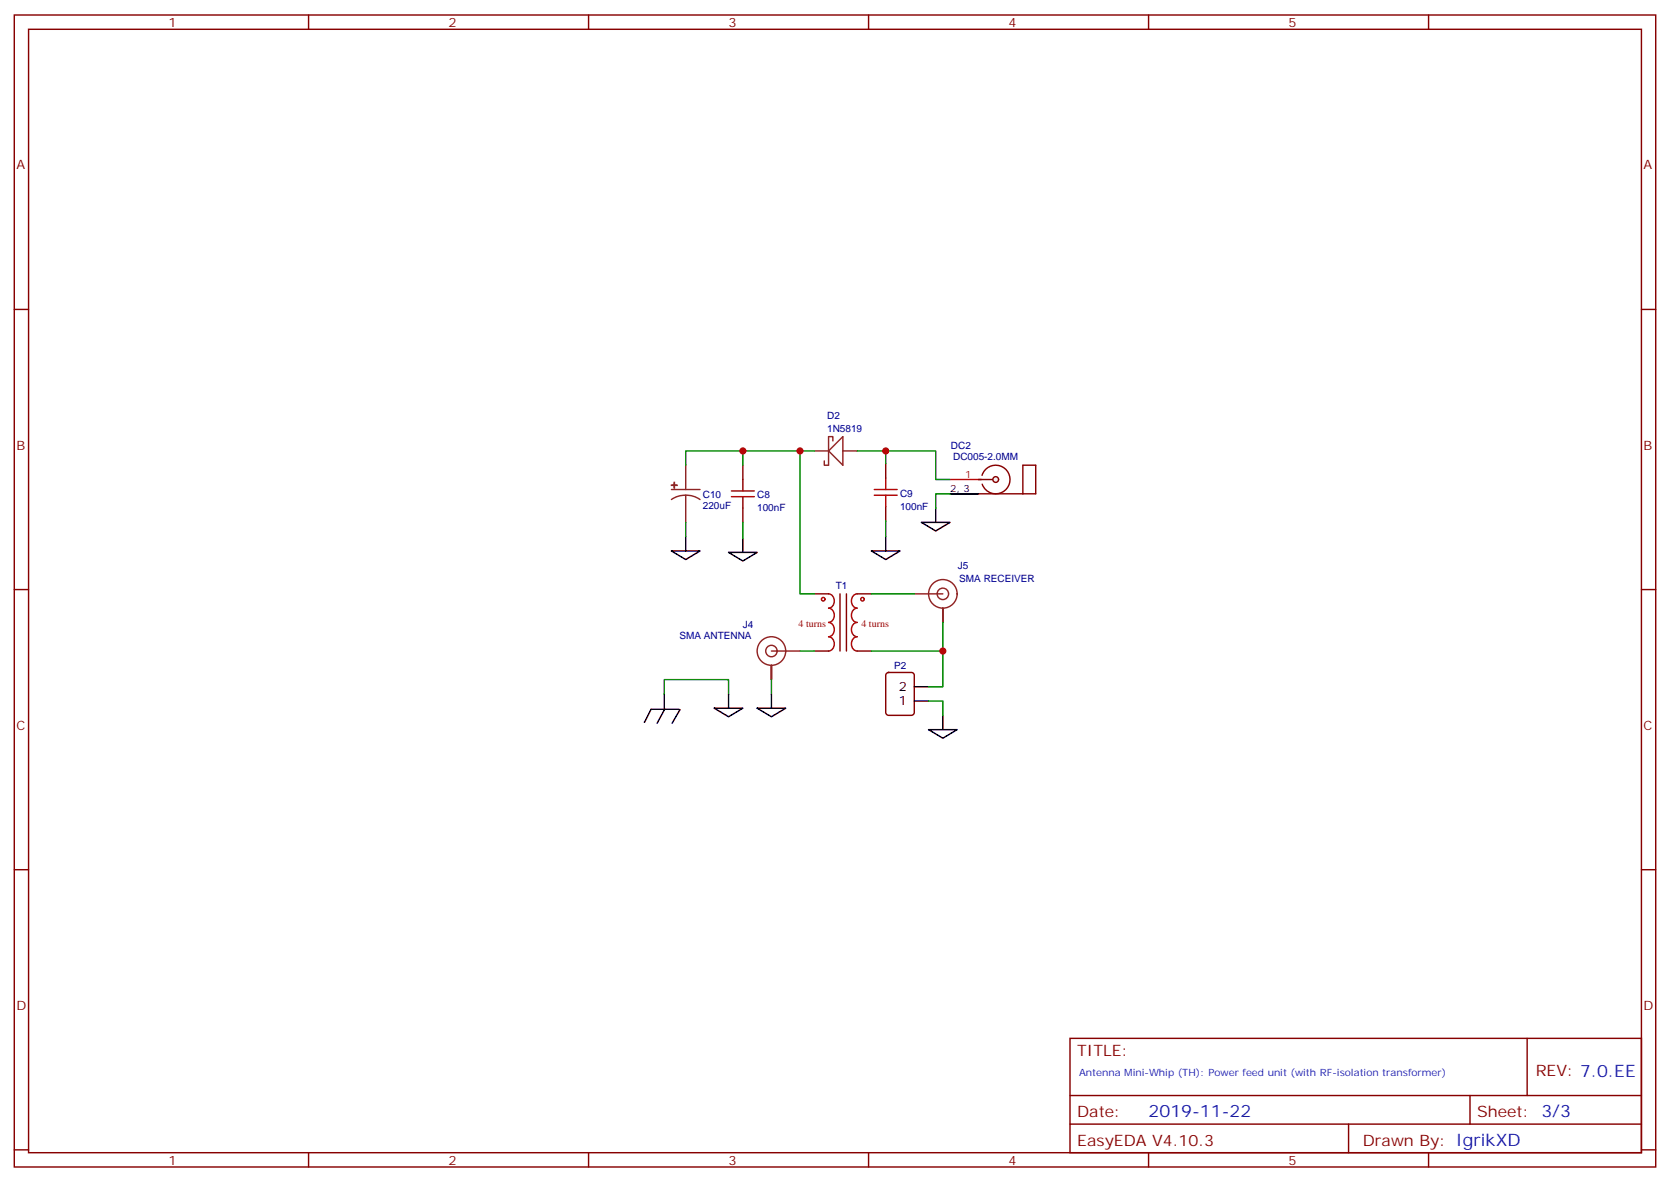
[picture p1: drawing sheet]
<svg xmlns="http://www.w3.org/2000/svg" width="412mm" height="292mm" viewBox="0 0 412 292" stroke-linecap="round" stroke-linejoin="round" font-family="sans-serif">
<g fill="none" stroke="#870000" stroke-width=".35">
<path d="M3.5 3.7h405.4v284.3h-405.4zM7.1 7.2h398.2v277.3h-398.2zM76.2 3.7v3.5M145.3 3.7v3.5M214.5 3.7v3.5M283.6 3.7v3.5M352.8 3.7v3.5M3.5 76.4h3.6M405.3 76.4h3.6M183.4 114.8v3.6M218.7 114.5v3.5M241.7 118.4h3.5"/>
<path d="M183.4 125.4v3.5M218.7 125.1v3.5M241.7 121.9h14.1v-7.1h-3.2v7.1M3.5 145.5h3.6M405.3 145.5h3.6M3.5 214.7h3.6M405.3 214.7h3.6M264.2 256.3h141.1v28.2h-141.1zM377.1 256.3v14.1M264.2 270.4h141.1M264.2 277.5h141.1M333 277.5v7"/>
<path d="M363 270.4v7.1M3.5 283.8h3.6M76.2 284.5v3.5M145.3 284.5v3.5M214.5 284.5v3.5M283.6 284.5v3.5M352.8 284.5v3.5M405.3 283.8h3.6"/>
</g>
<path d="M183.4 118.4v2.8M218.7 118v2.8M180.6 122.6h5.7M180.6 121.2h5.7M183.4 122.6v2.8M215.9 122.2h5.6M215.9 120.8h5.6M218.7 122.2v2.9" fill="none" stroke="#a10000" stroke-width=".35"/>
<path d="M201.1 111.3h3.5M205.7 108.8v-1h-1.1v7h-1v-1M208.1 111.3h3.6M208.1 107.8v7l-3.5-3.5z" fill="none" stroke="#8c2424" stroke-width=".35"/>
<path d="M234.6 118.4h7.1" fill="none" stroke="#f00" stroke-width=".35"/>
<path d="M234.6 121.9h7.1" fill="none" stroke="#000" stroke-width=".35"/>
<circle cx="245.9" cy="118.4" r=".71" fill="#f0f0f0" stroke="#870000" stroke-width=".35"/>
<path d="M242.5 117.3a3.5 3.5 0 0 1 5.4-1.8 3.5 3.5 0 0 1 .1 5.7 3.5 3.5 0 0 1-5.5-1.7M201.1 146.6h3.5M207.4 146.6v14.1M209 146.6v14.1M211.7 146.6h3.5M201.1 160.7h3.5M211.7 160.7h3.5M219 166.2l.4-.2h5.7a.71 .71 0 0 1 .7 .7v9.2a.76 .76 0 0 1-.7 .7h-5.7a.76 .76 0 0 1-.7-.7v-9.2z" fill="none" stroke="#870000" stroke-width=".35"/>
<g fill="none" stroke="#000" stroke-width=".35">
<path d="M165.8 136h7.1l-3.6 2.1zM169.3 132.5v3.5M179.9 136.3h7.1l-3.6 2.2zM183.4 132.8v3.5M215.2 136h7l-3.5 2.1zM218.7 132.5v3.5M227.5 128.9h7.1l-3.5 2.2zM231.1 125.4v3.5M234.6 121.9h7.1M160.8 175.1l-1.7 3.1M160.9 175.1h6.8M164 171.3v3.5"/>
<path d="M164.1 175.1l-1.8 3.4M167.9 175.2l-1.9 3.3M176.4 174.8h7l-3.5 2.1zM179.9 171.3v3.5M187 174.8h7l-3.5 2.1zM190.5 171.3v3.5M225.8 173h3.5M225.8 169.5h3.5M232.8 176.6v3.5M229.3 180.1h7.1l-3.6 2.1z"/>
</g>
<g fill="none" stroke="#a10000" stroke-width=".35">
<path d="M204.6 146.6a1.81 1.81 0 0 1 1.4 1.7 1.81 1.81 0 0 1-1.4 1.8 1.81 1.81 0 0 1 1.4 1.8 1.81 1.81 0 0 1-1.4 1.7 1.81 1.81 0 0 1 1.4 1.8 1.81 1.81 0 0 1-1.4 1.8 1.81 1.81 0 0 1 1.4 1.7 1.81 1.81 0 0 1-1.4 1.8M211.7 146.6a1.81 1.81 0 0 0-1.4 1.7 1.81 1.81 0 0 0 1.4 1.8 1.81 1.81 0 0 0-1.4 1.8 1.81 1.81 0 0 0 1.4 1.7 1.81 1.81 0 0 0-1.4 1.8 1.81 1.81 0 0 0 1.4 1.8 1.81 1.81 0 0 0-1.4 1.7 1.81 1.81 0 0 0 1.4 1.8"/>
<circle cx="203.3" cy="147.9" r=".44"/>
<circle cx="213" cy="147.9" r=".44"/>
</g>
<g fill="none" stroke="#8c2424" stroke-width=".35">
<path d="M169.3 114.8v6M165.8 120.8h7.1M169.3 122.2l1.9 .3 1.7 .8M169.3 122.2l-1.8 .3-1.7 .8M169.3 122.2v6.7M225.8 146.6h7M232.8 150.1v3.5M190.5 164.2v3.5M190.5 160.7h7.1"/>
<circle cx="232.8" cy="146.6" r="1.41"/>
<circle cx="232.8" cy="146.6" r="3.5"/>
<circle cx="190.5" cy="160.7" r="1.41"/>
<circle cx="190.5" cy="160.7" r="3.5"/>
</g>
<g fill="#8c2424" stroke="#8c2424" stroke-width=".35">
<path d="M165.8 119.8h1.4z"/>
<path d="M166.5 119.1v1.4z"/>
</g>
<g fill="none" stroke="#008700" stroke-width=".35">
<path d="M183.4 111.3h-14.1v3.5M197.6 111.3h-14.2v3.5M201.1 111.3h-3.5v35.3h3.5M211.7 111.3h19.4v7.1h3.5M218.7 111.3v3.2M169.3 128.9v3.6M183.4 128.9v3.9M218.7 128.6v3.9M234.6 121.9h-3.5v3.5M215.2 146.6h10.6M232.8 153.6v7.1h-17.6M164 171.3v-3.6h15.9v3.6"/>
<path d="M190.5 167.7v3.6M197.6 160.7h3.5M229.3 173h3.5v3.6M232.8 160.7v8.8h-3.5"/>
</g>
<g fill="#c00">
<circle cx="197.6" cy="111.3" r=".88"/>
<circle cx="218.7" cy="111.3" r=".88"/>
<circle cx="232.8" cy="160.7" r=".88"/>
<circle cx="183.4" cy="111.3" r=".88"/>
</g>
<text font-size="4.2" fill="#00f" x="283.6" y="275.7">2019-11-22</text>
<g font-size="3.9" fill="#800">
<text x="266" y="260.5">TITLE:</text>
<text x="379.2" y="265.5">REV: 7.0.EE</text>
<text x="266" y="275.7">Date:</text>
<text x="364.8" y="275.7">Sheet: 3/3</text>
<text x="266" y="282.8">EasyEDA V4.10.3</text>
<text x="336.5" y="282.8">Draw</text>
<text x="346.7" y="282.8">n By: IgrikXD</text>
</g>
<g font-size="3.2" fill="#800">
<text x="41.6" y="6.7">1</text>
<text x="110.8" y="6.7">2</text>
<text x="179.9" y="6.7">3</text>
<text x="249.1" y="6.7">4</text>
<text x="318.2" y="6.7">5</text>
<text x="4.1" y="41.8">A</text>
<text x="405.9" y="41.8">A</text>
<text x="4.1" y="110.9">B</text>
<text x="405.9" y="110.9">B</text>
<text x="4.1" y="180.1">C</text>
<text x="405.9" y="180.1">C</text>
<text x="4.1" y="249.2">D</text>
<text x="405.9" y="249.2">D</text>
<text x="41.6" y="287.5">1</text>
<text x="110.8" y="287.5">2</text>
<text x="179.9" y="287.5">3</text>
<text x="249.1" y="287.5">4</text>
<text x="318.2" y="287.5">5</text>
</g>
<g font-size="3.2">
<text x="222" y="170.6">2</text>
<text x="222" y="174.1">1</text>
</g>
<g font-size="2.5" fill="#000080">
<text x="204.3" y="106.7">1N5819</text>
<text x="204.3" y="103.5">D2</text>
<text x="234.8" y="110.8">DC2</text>
<text x="235.4" y="113.7">DC005-2.0MM</text>
<text x="173.6" y="125.6">220uF</text>
<text x="173.6" y="122.9">C10</text>
<text x="187" y="123">C8</text>
<text x="222.2" y="125.9">100nF</text>
<text x="222.3" y="122.7">C9</text>
<text x="187" y="126.2">100nF</text>
<text x="236.5" y="140.5">J5</text>
<text x="236.9" y="143.6">SMA RECEIVER</text>
<text x="206.4" y="145.4">T1</text>
<text x="183.4" y="154.9">J4</text>
<text x="167.8" y="157.8">SMA ANTENNA</text>
<text x="220.8" y="165.2">P2</text>
</g>
<text font-size="2.5" fill="#f00" x="238.3" y="118">1</text>
<text font-size="2.5" x="234.6" y="121.5">2, 3</text>
<g font-size="2.5" fill="#a00000">
<text x="197.2" y="154.7">4 turns</text>
<text x="212.7" y="154.7">4 turns</text>
</g>
<g font-size="2.5" fill="#00f">
<text x="266.5" y="265.6">Antenna Mini-Whip (TH): Pow</text>
<text x="303.4" y="265.6">er feed unit (w</text>
<text x="321.8" y="265.6">ith RF-isolation transformer)</text>
</g>
</svg>
